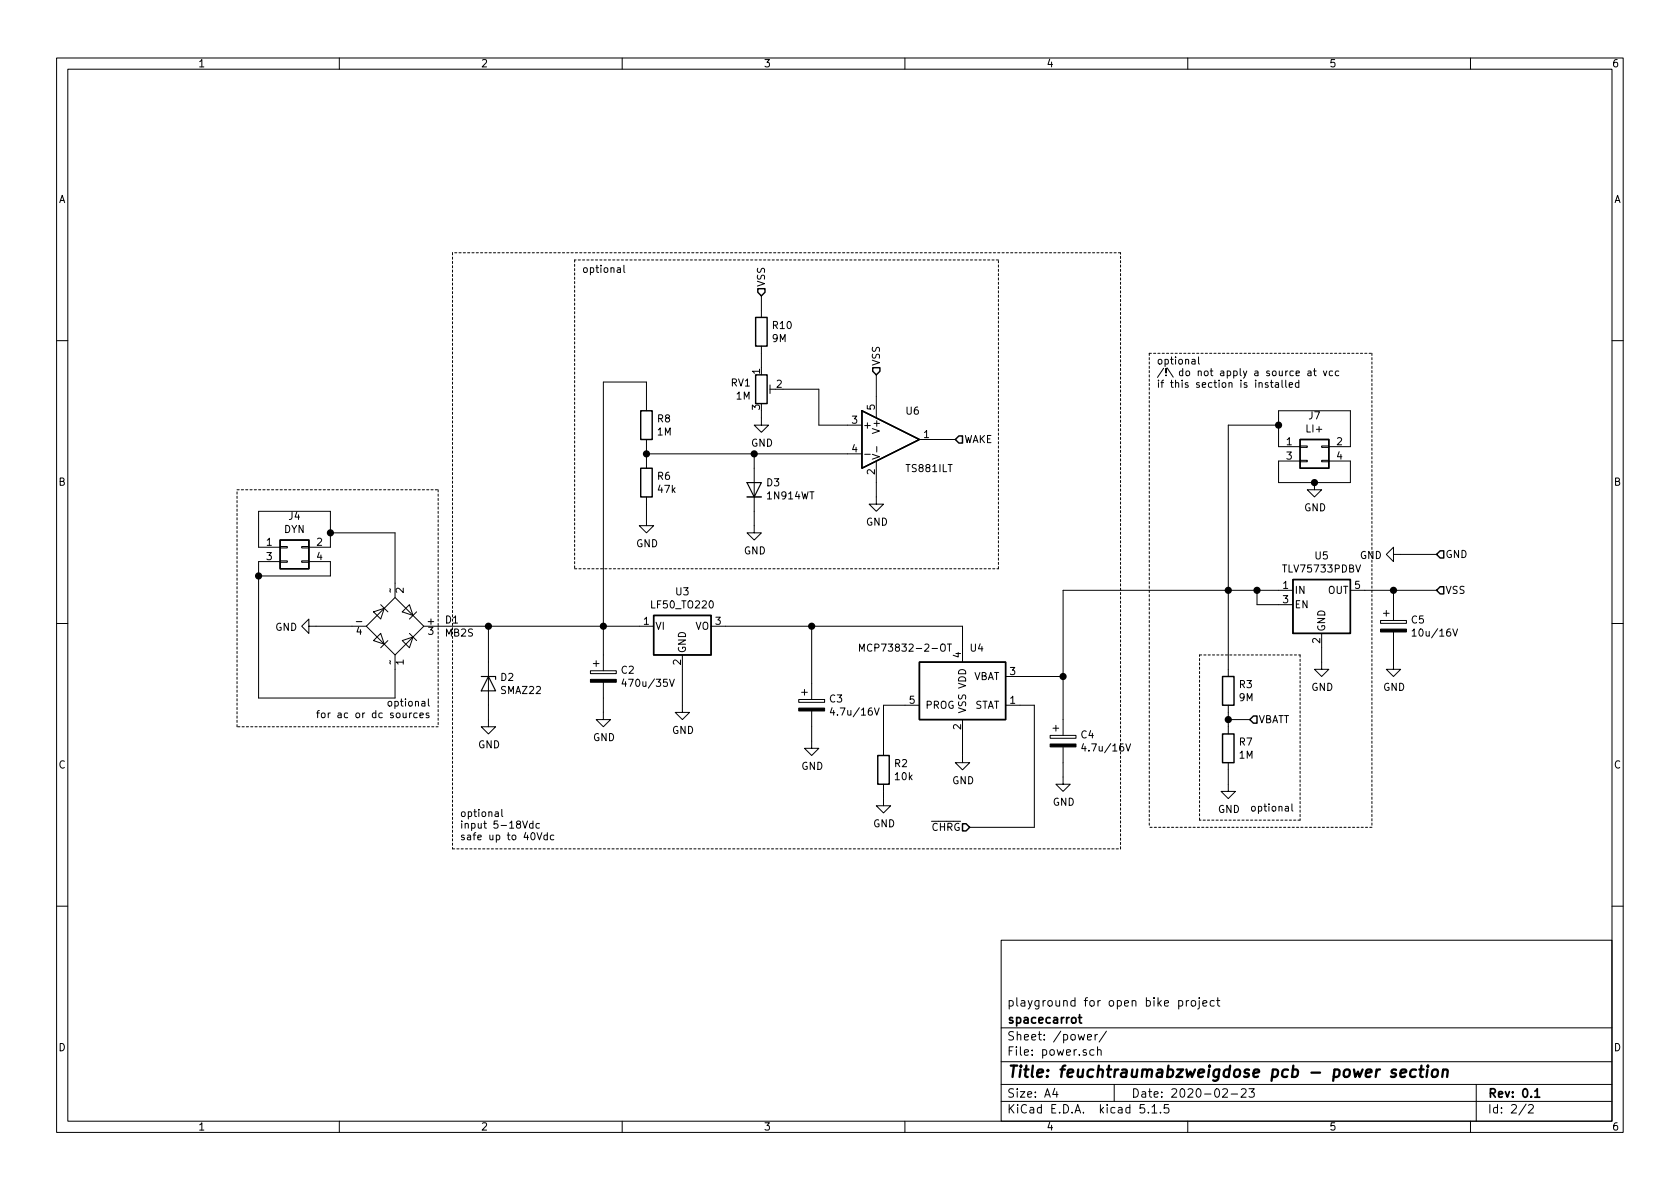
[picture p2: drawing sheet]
EESchema Schematic File Version 4
EELAYER 30 0
EELAYER END
$Descr A4 11693 8268
encoding utf-8
Sheet 2 2
Title "feuchtraumabzweigdose pcb - power section"
Date "2020-02-23"
Rev "0.1"
Comp "spacecarrot"
Comment1 "playground for open bike project"
Comment2 ""
Comment3 ""
Comment4 ""
$EndDescr
$Comp
L Diode_Bridge:MB2S D1
U 1 1
P 2750 4350
F 0 "D1" H 3094 4396 50  0000 L CNN
F 1 "MB2S" H 3094 4305 50  0000 L CNN
F 2 "Package_TO_SOT_SMD:TO-269AA" H 2900 4475 50  0001 L CNN
F 3 "http://www.vishay.com/docs/88661/mb2s.pdf" H 2750 4350 50  0001 C CNN
	1    2750 4350
	1    0    0    -1  
$EndComp
$Comp
L power:GND #PWR0134
U 1 1
P 2200 4350
F 0 "#PWR0134" H 2200 4100 50  0001 C CNN
F 1 "GND" V 2205 4222 50  0000 R CNN
F 2 "" H 2200 4350 50  0001 C CNN
F 3 "" H 2200 4350 50  0001 C CNN
	1    2200 4350
	0    1    1    0   
$EndComp
Wire Wire Line
	2200 4350 2450 4350
$Comp
L Connector_Generic:Conn_02x02_Odd_Even J4
U 1 1
P 2000 3800
F 0 "J4" H 2050 4017 50  0000 C CNN
F 1 "DYN" H 2050 3926 50  0000 C CNN
F 2 "Connector_PinHeader_2.54mm:PinHeader_2x02_P2.54mm_Vertical" H 2000 3800 50  0001 C CNN
F 3 "~" H 2000 3800 50  0001 C CNN
	1    2000 3800
	1    0    0    -1  
$EndComp
Wire Wire Line
	1800 4850 2750 4850
Wire Wire Line
	2750 4850 2750 4650
Wire Wire Line
	1800 3800 1800 3550
Wire Wire Line
	1800 3550 2300 3550
Wire Wire Line
	2300 3550 2300 3700
Wire Wire Line
	2300 3900 2300 4000
Wire Wire Line
	2300 4000 1800 4000
Wire Wire Line
	1800 4000 1800 3900
Wire Wire Line
	2300 3700 2750 3700
Wire Wire Line
	2750 3700 2750 4050
Connection ~ 2300 3700
Wire Wire Line
	2300 3700 2300 3800
Wire Wire Line
	1800 4000 1800 4850
Connection ~ 1800 4000
Wire Wire Line
	8900 2950 8900 3100
Connection ~ 8900 2950
Wire Wire Line
	8550 2950 8550 4100
Wire Wire Line
	8900 2950 8550 2950
Wire Wire Line
	8900 2850 8900 2950
Wire Wire Line
	9400 2850 9400 3100
Wire Wire Line
	8900 2850 9400 2850
Connection ~ 9150 3350
Wire Wire Line
	8900 3350 8900 3200
Wire Wire Line
	9150 3350 8900 3350
Wire Wire Line
	9400 3350 9400 3200
Wire Wire Line
	9150 3350 9400 3350
$Comp
L power:GND #PWR0113
U 1 1
P 9150 3350
F 0 "#PWR0113" H 9150 3100 50  0001 C CNN
F 1 "GND" H 9155 3177 50  0000 C CNN
F 2 "" H 9150 3350 50  0001 C CNN
F 3 "" H 9150 3350 50  0001 C CNN
	1    9150 3350
	1    0    0    -1  
$EndComp
Connection ~ 7400 4700
Wire Wire Line
	7400 4100 8550 4100
Wire Wire Line
	7400 4700 7400 4100
Connection ~ 8550 4100
Wire Wire Line
	8550 4100 8550 4650
Connection ~ 5650 4350
Wire Wire Line
	5650 4350 5050 4350
Wire Wire Line
	5650 4350 5650 4750
$Comp
L Device:R R6
U 1 1
P 4500 3350
F 0 "R6" H 4570 3396 50  0000 L CNN
F 1 "47k" H 4570 3305 50  0000 L CNN
F 2 "Resistor_SMD:R_0805_2012Metric" V 4430 3350 50  0001 C CNN
F 3 "~" H 4500 3350 50  0001 C CNN
	1    4500 3350
	1    0    0    -1  
$EndComp
Wire Wire Line
	5250 3550 5250 3650
$Comp
L power:GND #PWR0135
U 1 1
P 5250 3650
F 0 "#PWR0135" H 5250 3400 50  0001 C CNN
F 1 "GND" H 5255 3477 50  0000 C CNN
F 2 "" H 5250 3650 50  0001 C CNN
F 3 "" H 5250 3650 50  0001 C CNN
	1    5250 3650
	1    0    0    -1  
$EndComp
Wire Wire Line
	5250 3150 5900 3150
Connection ~ 5250 3150
Wire Wire Line
	5250 3250 5250 3150
$Comp
L Diode:1N914WT D3
U 1 1
P 5250 3400
F 0 "D3" V 5296 3320 50  0000 R CNN
F 1 "1N914WT" V 5205 3320 50  0000 R CNN
F 2 "Diode_SMD:D_SOD-523" H 5250 3225 50  0001 C CNN
F 3 "http://www.mouser.com/ds/2/149/1N4148WT-461550.pdf" H 5250 3400 50  0001 C CNN
	1    5250 3400
	0    -1   -1   0   
$EndComp
Wire Wire Line
	5300 2150 5300 2050
Wire Wire Line
	5300 2900 5300 2850
$Comp
L power:GND #PWR0117
U 1 1
P 5300 2900
F 0 "#PWR0117" H 5300 2650 50  0001 C CNN
F 1 "GND" H 5305 2727 50  0000 C CNN
F 2 "" H 5300 2900 50  0001 C CNN
F 3 "" H 5300 2900 50  0001 C CNN
	1    5300 2900
	1    0    0    -1  
$EndComp
Text HLabel 5300 2050 1    50   Input ~ 0
VSS
Wire Wire Line
	4500 3150 5250 3150
Wire Wire Line
	5300 2450 5300 2550
Wire Wire Line
	5700 2700 5700 2950
$Comp
L Device:R R10
U 1 1
P 5300 2300
F 0 "R10" H 5370 2346 50  0000 L CNN
F 1 "9M" H 5370 2255 50  0000 L CNN
F 2 "Resistor_SMD:R_0805_2012Metric" V 5230 2300 50  0001 C CNN
F 3 "~" H 5300 2300 50  0001 C CNN
	1    5300 2300
	1    0    0    -1  
$EndComp
Wire Wire Line
	5700 2950 5900 2950
Wire Wire Line
	5450 2700 5700 2700
$Comp
L Device:R_POT_TRIM RV1
U 1 1
P 5300 2700
F 0 "RV1" H 5230 2746 50  0000 R CNN
F 1 "1M" H 5230 2655 50  0000 R CNN
F 2 "Potentiometer_SMD:Potentiometer_Bourns_TC33X_Vertical" H 5300 2700 50  0001 C CNN
F 3 "~" H 5300 2700 50  0001 C CNN
	1    5300 2700
	1    0    0    -1  
$EndComp
Wire Wire Line
	6650 3050 6500 3050
Wire Wire Line
	6100 3450 6100 3350
$Comp
L power:GND #PWR0116
U 1 1
P 6100 3450
F 0 "#PWR0116" H 6100 3200 50  0001 C CNN
F 1 "GND" H 6105 3277 50  0000 C CNN
F 2 "" H 6100 3450 50  0001 C CNN
F 3 "" H 6100 3450 50  0001 C CNN
	1    6100 3450
	1    0    0    -1  
$EndComp
Wire Wire Line
	6100 2750 6100 2600
Text HLabel 6100 2600 1    50   Input ~ 0
VSS
$Comp
L Amplifier_Operational:TS881xLx U6
U 1 1
P 6200 3050
F 0 "U6" H 6300 3250 50  0000 L CNN
F 1 "TS881ILT" H 6300 2850 50  0000 L CNN
F 2 "Package_TO_SOT_SMD:SOT-23-5" H 6100 2850 50  0001 L CNN
F 3 "www.st.com/resource/en/datasheet/ts881.pdf" H 6200 3250 50  0001 C CNN
	1    6200 3050
	1    0    0    -1  
$EndComp
Wire Wire Line
	4200 2650 4500 2650
Wire Wire Line
	4200 4350 4200 2650
Wire Wire Line
	4500 3150 4500 3200
Connection ~ 4500 3150
Text HLabel 6650 3050 2    50   Input ~ 0
WAKE
Wire Wire Line
	4500 3500 4500 3600
$Comp
L power:GND #PWR0114
U 1 1
P 4500 3600
F 0 "#PWR0114" H 4500 3350 50  0001 C CNN
F 1 "GND" H 4505 3427 50  0000 C CNN
F 2 "" H 4500 3600 50  0001 C CNN
F 3 "" H 4500 3600 50  0001 C CNN
	1    4500 3600
	1    0    0    -1  
$EndComp
Wire Wire Line
	4500 3100 4500 3150
Wire Wire Line
	4500 2650 4500 2800
$Comp
L Device:R R8
U 1 1
P 4500 2950
F 0 "R8" H 4570 2996 50  0000 L CNN
F 1 "1M" H 4570 2905 50  0000 L CNN
F 2 "Resistor_SMD:R_0805_2012Metric" V 4430 2950 50  0001 C CNN
F 3 "~" H 4500 2950 50  0001 C CNN
	1    4500 2950
	1    0    0    -1  
$EndComp
$Comp
L Connector_Generic:Conn_02x02_Odd_Even J7
U 1 1
P 9100 3100
F 0 "J7" H 9150 3317 50  0000 C CNN
F 1 "LI+" H 9150 3226 50  0000 C CNN
F 2 "Connector_PinHeader_2.54mm:PinHeader_2x02_P2.54mm_Vertical" H 9100 3100 50  0001 C CNN
F 3 "~" H 9100 3100 50  0001 C CNN
	1    9100 3100
	1    0    0    -1  
$EndComp
Wire Wire Line
	4200 4350 4200 4550
Connection ~ 4200 4350
Wire Wire Line
	10000 3850 9750 3850
$Comp
L power:GND #PWR0133
U 1 1
P 9750 3850
F 0 "#PWR0133" H 9750 3600 50  0001 C CNN
F 1 "GND" V 9755 3722 50  0000 R CNN
F 2 "" H 9750 3850 50  0001 C CNN
F 3 "" H 9750 3850 50  0001 C CNN
	1    9750 3850
	0    1    1    0   
$EndComp
Text HLabel 10000 3850 2    50   Input ~ 0
GND
Connection ~ 9700 4100
Wire Wire Line
	10000 4100 9700 4100
Text HLabel 10000 4100 2    50   Input ~ 0
VSS
Wire Wire Line
	9700 4100 9500 4100
Wire Wire Line
	9700 4200 9700 4100
Wire Wire Line
	9700 4600 9700 4500
$Comp
L power:GND #PWR0132
U 1 1
P 9700 4600
F 0 "#PWR0132" H 9700 4350 50  0001 C CNN
F 1 "GND" H 9705 4427 50  0000 C CNN
F 2 "" H 9700 4600 50  0001 C CNN
F 3 "" H 9700 4600 50  0001 C CNN
	1    9700 4600
	1    0    0    -1  
$EndComp
$Comp
L Device:CP C5
U 1 1
P 9700 4350
F 0 "C5" H 9818 4396 50  0000 L CNN
F 1 "10u/16V" H 9818 4305 50  0000 L CNN
F 2 "Capacitor_Tantalum_SMD:CP_EIA-6032-28_Kemet-C_Pad2.25x2.35mm_HandSolder" H 9738 4200 50  0001 C CNN
F 3 "https://www.mouser.de/datasheet/2/212/KEM_T2005_T491-1093550.pdf" H 9700 4350 50  0001 C CNN
	1    9700 4350
	1    0    0    -1  
$EndComp
Wire Wire Line
	9200 4600 9200 4500
$Comp
L power:GND #PWR0131
U 1 1
P 9200 4600
F 0 "#PWR0131" H 9200 4350 50  0001 C CNN
F 1 "GND" H 9205 4427 50  0000 C CNN
F 2 "" H 9200 4600 50  0001 C CNN
F 3 "" H 9200 4600 50  0001 C CNN
	1    9200 4600
	1    0    0    -1  
$EndComp
Wire Wire Line
	8900 4100 8750 4100
$Comp
L Regulator_Linear:LF50_TO220 U3
U 1 1
P 4750 4350
F 0 "U3" H 4750 4592 50  0000 C CNN
F 1 "LF50_TO220" H 4750 4501 50  0000 C CNN
F 2 "Package_TO_SOT_SMD:TO-252-2" H 4750 4575 50  0001 C CIN
F 3 "http://www.st.com/content/ccc/resource/technical/document/datasheet/c4/0e/7e/2a/be/bc/4c/bd/CD00000546.pdf/files/CD00000546.pdf/jcr:content/translations/en.CD00000546.pdf" H 4750 4300 50  0001 C CNN
	1    4750 4350
	1    0    0    -1  
$EndComp
Wire Wire Line
	8550 5000 8550 5050
Connection ~ 8550 5000
Wire Wire Line
	8700 5000 8550 5000
Text HLabel 8700 5000 2    50   Input ~ 0
VBATT
Wire Wire Line
	8550 5350 8550 5450
$Comp
L power:GND #PWR0130
U 1 1
P 8550 5450
F 0 "#PWR0130" H 8550 5200 50  0001 C CNN
F 1 "GND" H 8555 5277 50  0000 C CNN
F 2 "" H 8550 5450 50  0001 C CNN
F 3 "" H 8550 5450 50  0001 C CNN
	1    8550 5450
	1    0    0    -1  
$EndComp
Wire Wire Line
	8550 4950 8550 5000
$Comp
L Device:R R7
U 1 1
P 8550 5200
F 0 "R7" H 8620 5246 50  0000 L CNN
F 1 "1M" H 8620 5155 50  0000 L CNN
F 2 "Resistor_SMD:R_0805_2012Metric" V 8480 5200 50  0001 C CNN
F 3 "~" H 8550 5200 50  0001 C CNN
	1    8550 5200
	1    0    0    -1  
$EndComp
$Comp
L Device:R R3
U 1 1
P 8550 4800
F 0 "R3" H 8620 4846 50  0000 L CNN
F 1 "9M" H 8620 4755 50  0000 L CNN
F 2 "Resistor_SMD:R_0805_2012Metric" V 8480 4800 50  0001 C CNN
F 3 "~" H 8550 4800 50  0001 C CNN
	1    8550 4800
	1    0    0    -1  
$EndComp
Wire Wire Line
	4200 4350 4450 4350
Wire Wire Line
	4200 4950 4200 4850
$Comp
L power:GND #PWR0129
U 1 1
P 4200 4950
F 0 "#PWR0129" H 4200 4700 50  0001 C CNN
F 1 "GND" H 4205 4777 50  0000 C CNN
F 2 "" H 4200 4950 50  0001 C CNN
F 3 "" H 4200 4950 50  0001 C CNN
	1    4200 4950
	1    0    0    -1  
$EndComp
$Comp
L Device:CP C2
U 1 1
P 4200 4700
F 0 "C2" H 4318 4746 50  0000 L CNN
F 1 "470u/35V" H 4318 4655 50  0000 L CNN
F 2 "Capacitor_THT:CP_Radial_D8.0mm_P3.50mm" H 4238 4550 50  0001 C CNN
F 3 "https://www.mouser.de/datasheet/2/315/ABA0000C1022-1144690.pdf" H 4200 4700 50  0001 C CNN
	1    4200 4700
	1    0    0    -1  
$EndComp
Wire Wire Line
	4750 4900 4750 4650
$Comp
L power:GND #PWR0128
U 1 1
P 4750 4900
F 0 "#PWR0128" H 4750 4650 50  0001 C CNN
F 1 "GND" H 4755 4727 50  0000 C CNN
F 2 "" H 4750 4900 50  0001 C CNN
F 3 "" H 4750 4900 50  0001 C CNN
	1    4750 4900
	1    0    0    -1  
$EndComp
Wire Wire Line
	7200 4900 7100 4900
Wire Wire Line
	7200 5750 7200 4900
Wire Wire Line
	6750 5750 7200 5750
Text HLabel 6750 5750 0    50   Input ~ 0
~CHRG
Wire Wire Line
	6150 5550 6150 5500
$Comp
L power:GND #PWR0127
U 1 1
P 6150 5550
F 0 "#PWR0127" H 6150 5300 50  0001 C CNN
F 1 "GND" H 6155 5377 50  0000 C CNN
F 2 "" H 6150 5550 50  0001 C CNN
F 3 "" H 6150 5550 50  0001 C CNN
	1    6150 5550
	1    0    0    -1  
$EndComp
Wire Wire Line
	6150 4900 6300 4900
Wire Wire Line
	6150 5200 6150 4900
$Comp
L Device:R R2
U 1 1
P 6150 5350
F 0 "R2" H 6220 5396 50  0000 L CNN
F 1 "10k" H 6220 5305 50  0000 L CNN
F 2 "Resistor_SMD:R_0805_2012Metric" V 6080 5350 50  0001 C CNN
F 3 "~" H 6150 5350 50  0001 C CNN
	1    6150 5350
	1    0    0    -1  
$EndComp
Wire Wire Line
	5650 4350 6700 4350
$Comp
L Battery_Management:MCP73832-2-OT U4
U 1 1
P 6700 4800
F 0 "U4" H 6800 5100 50  0000 C CNN
F 1 "MCP73832-2-OT" H 6300 5100 50  0000 C CNN
F 2 "Package_TO_SOT_SMD:SOT-23-5" H 6750 4550 50  0001 L CIN
F 3 "http://ww1.microchip.com/downloads/en/DeviceDoc/20001984g.pdf" H 6550 4750 50  0001 C CNN
	1    6700 4800
	1    0    0    -1  
$EndComp
Wire Wire Line
	5650 5050 5650 5150
Wire Wire Line
	6700 4500 6700 4350
$Comp
L power:GND #PWR0125
U 1 1
P 5650 5150
F 0 "#PWR0125" H 5650 4900 50  0001 C CNN
F 1 "GND" H 5655 4977 50  0000 C CNN
F 2 "" H 5650 5150 50  0001 C CNN
F 3 "" H 5650 5150 50  0001 C CNN
	1    5650 5150
	1    0    0    -1  
$EndComp
Wire Wire Line
	7400 4700 7400 5000
Wire Wire Line
	7100 4700 7400 4700
Wire Wire Line
	6700 5250 6700 5100
Wire Wire Line
	7400 5400 7400 5300
$Comp
L power:GND #PWR0124
U 1 1
P 7400 5400
F 0 "#PWR0124" H 7400 5150 50  0001 C CNN
F 1 "GND" H 7405 5227 50  0000 C CNN
F 2 "" H 7400 5400 50  0001 C CNN
F 3 "" H 7400 5400 50  0001 C CNN
	1    7400 5400
	1    0    0    -1  
$EndComp
$Comp
L power:GND #PWR0123
U 1 1
P 6700 5250
F 0 "#PWR0123" H 6700 5000 50  0001 C CNN
F 1 "GND" H 6705 5077 50  0000 C CNN
F 2 "" H 6700 5250 50  0001 C CNN
F 3 "" H 6700 5250 50  0001 C CNN
	1    6700 5250
	1    0    0    -1  
$EndComp
$Comp
L Device:CP C4
U 1 1
P 7400 5150
F 0 "C4" H 7518 5196 50  0000 L CNN
F 1 "4.7u/16V" H 7518 5105 50  0000 L CNN
F 2 "Capacitor_Tantalum_SMD:CP_EIA-6032-28_Kemet-C_Pad2.25x2.35mm_HandSolder" H 7650 4150 50  0001 C CNN
F 3 "https://www.mouser.de/datasheet/2/212/KEM_T2005_T491-1093550.pdf" H 7400 5150 50  0001 C CNN
	1    7400 5150
	1    0    0    -1  
$EndComp
$Comp
L Device:CP C3
U 1 1
P 5650 4900
F 0 "C3" H 5768 4946 50  0000 L CNN
F 1 "4.7u/16V" H 5768 4855 50  0000 L CNN
F 2 "Capacitor_Tantalum_SMD:CP_EIA-6032-28_Kemet-C_Pad2.25x2.35mm_HandSolder" H 5688 4750 50  0001 C CNN
F 3 "https://www.mouser.de/datasheet/2/212/KEM_T2005_T491-1093550.pdf" H 5650 4900 50  0001 C CNN
	1    5650 4900
	1    0    0    -1  
$EndComp
$Comp
L Device:D_Zener D2
U 1 1
P 3400 4750
F 0 "D2" V 3354 4829 50  0000 L CNN
F 1 "SMAZ22" V 3445 4829 50  0000 L CNN
F 2 "Diode_SMD:D_SMA_Handsoldering" H 3400 4750 50  0001 C CNN
F 3 "https://www.mouser.de/datasheet/2/115/ds18015-38228.pdf" H 3400 4750 50  0001 C CNN
	1    3400 4750
	0    1    1    0   
$EndComp
$Comp
L power:GND #PWR0126
U 1 1
P 3400 5000
F 0 "#PWR0126" H 3400 4750 50  0001 C CNN
F 1 "GND" H 3405 4827 50  0000 C CNN
F 2 "" H 3400 5000 50  0001 C CNN
F 3 "" H 3400 5000 50  0001 C CNN
	1    3400 5000
	1    0    0    -1  
$EndComp
Wire Wire Line
	3400 5000 3400 4900
Wire Wire Line
	3400 4600 3400 4350
Wire Wire Line
	3400 4350 4200 4350
Wire Wire Line
	3050 4350 3400 4350
Connection ~ 3400 4350
$Comp
L Regulator_Linear:TLV75733PDBV U5
U 1 1
P 9200 4200
F 0 "U5" H 9200 4542 50  0000 C CNN
F 1 "TLV75733PDBV" H 9200 4451 50  0000 C CNN
F 2 "Package_TO_SOT_SMD:SOT-23-5" H 9200 4525 50  0001 C CIN
F 3 "https://www.ti.com/lit/ds/symlink/tlv757p.pdf" H 9200 4250 50  0001 C CNN
	1    9200 4200
	1    0    0    -1  
$EndComp
Wire Wire Line
	8900 4200 8750 4200
Wire Wire Line
	8750 4200 8750 4100
Connection ~ 8750 4100
Wire Wire Line
	8750 4100 8550 4100
Wire Notes Line
	9550 5750 8000 5750
Wire Notes Line
	8350 4550 9050 4550
Wire Notes Line
	9050 4550 9050 5700
Wire Notes Line
	9050 5700 8350 5700
Wire Notes Line
	8350 5700 8350 4550
Text Notes 8050 2700 0    50   ~ 0
optional\n/!\ do not apply a source at vcc\nif this section is installed
Wire Notes Line
	8000 2450 9550 2450
Wire Notes Line
	9550 2450 9550 5750
Wire Notes Line
	8000 2450 8000 5750
Text Notes 8700 5650 0    50   ~ 0
optional
Wire Notes Line
	7800 5900 7800 1750
Wire Notes Line
	7800 1750 3150 1750
Wire Notes Line
	3150 1750 3150 5900
Wire Notes Line
	3150 5900 7800 5900
Wire Notes Line
	4000 3950 6950 3950
Wire Notes Line
	6950 3950 6950 1800
Wire Notes Line
	6950 1800 4000 1800
Wire Notes Line
	4000 1800 4000 3950
Text Notes 3200 5850 0    50   ~ 0
optional\ninput 5-18Vdc\nsafe up to 40Vdc
Wire Notes Line
	3050 3400 3050 5050
Wire Notes Line
	3050 5050 1650 5050
Wire Notes Line
	1650 5050 1650 3400
Wire Notes Line
	1650 3400 3050 3400
Text Notes 3000 5000 2    50   ~ 0
optional\nfor ac or dc sources
Text Notes 4050 1900 0    50   ~ 0
optional
$EndSCHEMATC
